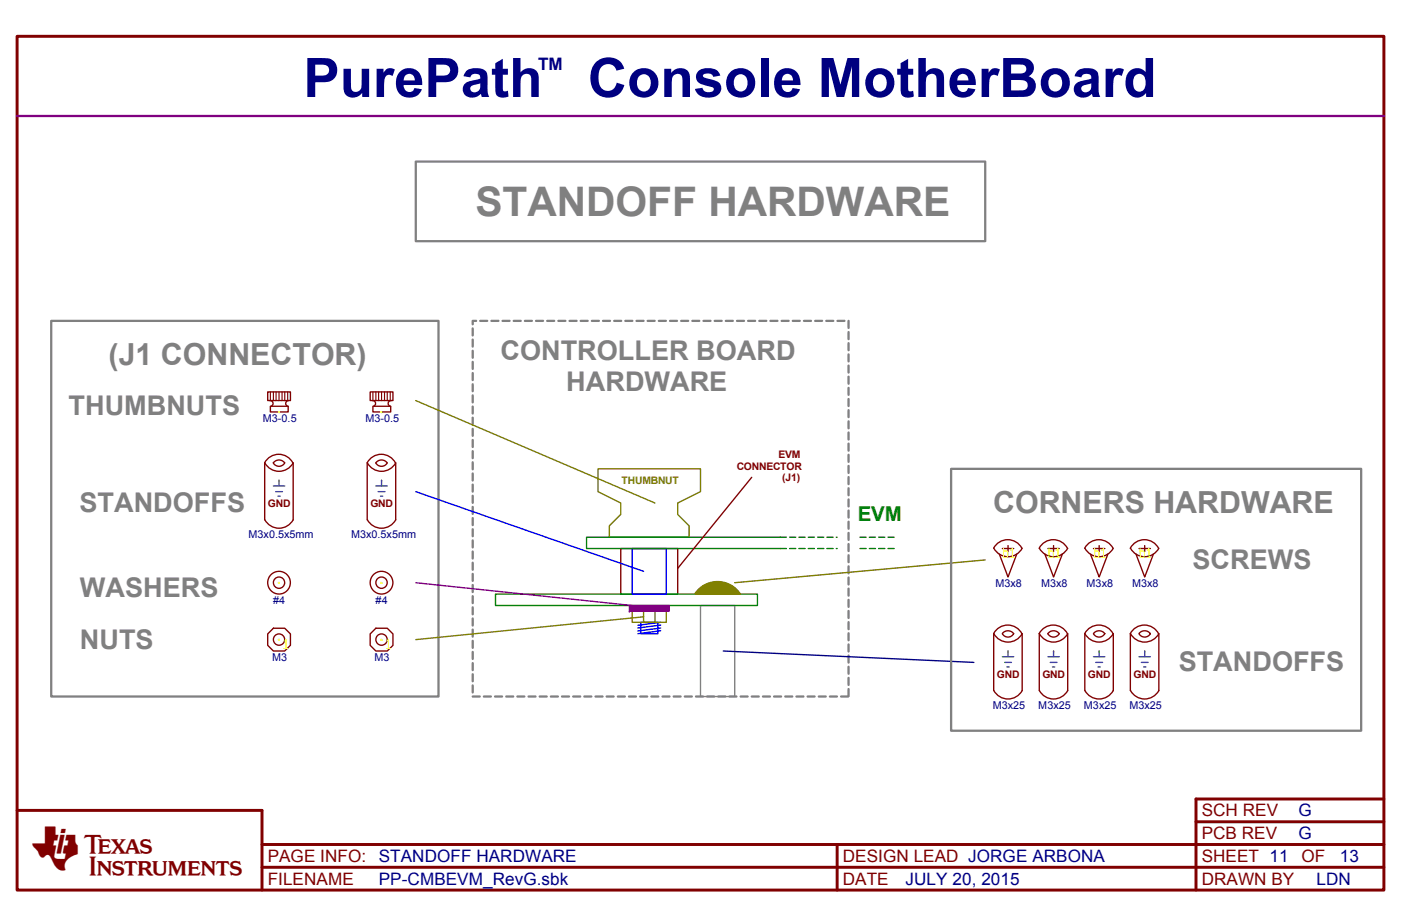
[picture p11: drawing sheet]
<svg xmlns="http://www.w3.org/2000/svg" width="432mm" height="279mm" viewBox="0 0 432 279" stroke-linecap="round" stroke-linejoin="round" font-family="sans-serif">
<g fill="#f00">
<circle cx="338.8" cy="200.8" r=".21"/>
<circle cx="324.7" cy="200.8" r=".21"/>
<circle cx="310.7" cy="200.8" r=".21"/>
<circle cx="86" cy="148.1" r=".21"/>
<circle cx="117.6" cy="148.1" r=".21"/>
<circle cx="352.8" cy="200.8" r=".21"/>
</g>
<path d="M5.3 11.2h421.2v263.3h-421.2zM5.3 249.9h75.5v24.6M368.6 253.4h57.9M426.5 246.4h-57.9v28.1M80.8 267.5h345.7M80.8 260.4h345.7M258 260.4v14.1" fill="none" stroke="#800000" stroke-width=".91"/>
<g fill="none" stroke="#800000" stroke-width=".42">
<path d="M82.5 120.9h7v2.6h-7zM83.2 123.5a.9 .9 0 0 1 .9 .8 .9 .9 0 0 1-.6 1M83.3 125.3h5.5v1.7h-5.5zM89 123.5a.91 .91 0 0 0-.9 .8 .91 .91 0 0 0 .7 1M114.1 120.9h7v2.6h-7zM114.8 123.5a.9 .9 0 0 1 .9 .8 .9 .9 0 0 1-.6 1M114.9 125.3h5.5v1.7h-5.5zM120.6 123.5a.91 .91 0 0 0-1 .8 .91 .91 0 0 0 .8 1M81.6 142.7a4.9 4.9 0 0 1 8.7 .1M81.6 142.8v17.5M81.6 142.7a5 5 0 0 0 8.8 0v17.6M84.5 142.4a2.17 2.17 0 0 1 3.2 .3 1.97 1.97 0 0 1-3.5 0z"/>
<path d="M113.2 142.7a5 5 0 0 0 8.8 0v17.6M116.1 142.4a2.19 2.19 0 0 1 3.2 .3 1.99 1.99 0 0 1-3.5 0zM121.9 142.8a4.9 4.9 0 0 0-8.7-.1v17.6M231.7 147.2l-22.8 28.1M81.6 160.3a5 5 0 0 0 8.8 0M113.2 160.3a5 5 0 0 0 8.8 0M191.3 169.2h17.6v14h-17.6zM306.2 169.1a4.9 4.9 0 0 1 8.8 0M306.3 169.1a5 5 0 0 0 8.7 0M308 170.9l2.7 7 2.7-7M308.9 169.2h3.5M310.7 168.3v1.8"/>
<path d="M322.1 170.9l2.6 7 2.7-7M323 169.2h3.5M324.7 168.3v1.8M329.1 169.1a5 5 0 0 1-8.8 0 4.9 4.9 0 0 1 8.7 0M334.3 169.1a4.9 4.9 0 0 1 8.7 0M334.4 169.1a5 5 0 0 0 8.7 0M336.1 170.9l2.7 7 2.6-7M337 169.2h3.5M338.8 168.3v1.8M348.4 169.1a4.9 4.9 0 0 1 8.7 0M348.4 169.1a5 5 0 0 0 8.8 0M350.1 170.9l2.7 7 2.7-7"/>
<path d="M351 169.2h3.6M352.8 168.3v1.8M84.3 193.7h3.5l1.7 1.8v3.5l-1.7 1.8h-3.5l-1.8-1.8v-3.5zM115.8 193.7h3.6l1.7 1.8v3.5l-1.7 1.8h-3.6l-1.7-1.8v-3.5zM306.2 195.4a4.9 4.9 0 0 1 8.8 0M306.3 195.4a5 5 0 0 0 8.7 0v17.6a5 5 0 0 1-8.7-.1zM309.2 195.1a2.19 2.19 0 0 1 3.2 .3 1.99 1.99 0 0 1-3.5 0zM320.3 195.4a4.9 4.9 0 0 1 8.7 0M320.3 195.4a5 5 0 0 0 8.8 0v17.6a5 5 0 0 1-8.8-.1zM323.2 195.1a2.17 2.17 0 0 1 3.3 .3 1.97 1.97 0 0 1-3.5 0zM334.4 195.4a5 5 0 0 0 8.7 0v17.6a5 5 0 0 1-8.7-.1M337.3 195.1a2.19 2.19 0 0 1 3.2 .3 1.99 1.99 0 0 1-3.5 0z"/>
<path d="M343 195.4a4.9 4.9 0 0 0-8.7 0v17.6M348.4 195.4a5 5 0 0 0 8.8 0v17.6a5 5 0 0 1-8.8-.1M354.5 195.4a2.18 2.18 0 0 0-3.5 0 2 2 0 0 0 3.6 0M357.1 195.4a4.9 4.9 0 0 0-8.7 0v17.6"/>
<circle cx="86" cy="179.7" r="1.74"/>
<circle cx="86" cy="179.7" r="3.5"/>
<circle cx="117.6" cy="179.7" r="1.75"/>
<circle cx="117.6" cy="179.7" r="3.5"/>
<circle cx="86" cy="197.2" r="1.74"/>
<circle cx="117.6" cy="197.2" r="1.75"/>
</g>
<g fill="none" stroke="#008080" stroke-width=".42">
<path d="M84.3 149.9h1.7M85 151.6h2.1M85.7 153h.7M86 148.1v1.8h1.8M115.8 149.9h1.8M116.5 151.6h2.2M117.3 153h.7M117.6 148.1v1.8h1.8M308.9 202.5h1.8M309.6 204.3h2.1M310.3 205.7h.7M310.7 200.8v1.7h1.7"/>
<path d="M323 202.5h1.7M323.7 204.3h2.1M324.4 205.7h.7M324.7 200.8v1.7h1.8M337 202.5h1.8M337.7 204.3h2.1M338.4 205.7h.7M338.8 200.8v1.7h1.7M351 202.5h1.8M351.8 204.3h2.1M352.5 205.7h.7M352.8 200.8v1.7h1.8"/>
</g>
<g fill="none" stroke="#ff0" stroke-width=".31">
<path d="M85.8 126.9l.1 .4-.1-.3M86 127l.1 .3M117.4 126.9l.1 .4-.1-.3M117.6 127l.2 .3M85.8 179.6l.1 .3-.1-.2M86 179.6l.1 .3M117.4 179.6l.1 .3-.1-.2M117.6 179.6l.2 .3M309.3 169.1v2.8h1l.3-.4v-1.2l-.3-.4h-1M311.5 169.7l.5-.6v2.8h-.5h1.2M323.3 169.1v2.8h1l.4-.4v-1.2l-.4-.4h-1M325.5 169.7l.6-.6v2.8h-.6h1.2"/>
<path d="M337.4 169.1v2.8h.9l.4-.4v-1.2l-.4-.4h-.9M339.5 169.7l.6-.6v2.8h-.6h1.2M351.4 169.1v2.8h1l.3-.4v-1.2l-.3-.4h-1M353.6 169.7l.5-.6v2.8h-.5h1.2M85.8 197.1l.1 .4-.1-.2M86 197.2l.1 .3M87.5 197.8l.6-.6v2.8h-.6h1.3M117.4 197.1l.1 .4-.1-.2M117.6 197.2l.2 .3M119.1 197.8l.6-.6v2.8h-.6h1.2"/>
</g>
<g fill="none" stroke="#800000" stroke-width=".35">
<path d="M83.3 120.9v2.6M84.3 120.9v2.6M85.1 120.9v2.6M86 120.9v2.6M86.9 120.9v2.6M87.8 120.9v2.6M88.7 120.9v2.6M114.9 120.9v2.6M115.8 120.9v2.6M116.7 120.9v2.6M117.6 120.9v2.6M118.5 120.9v2.6"/>
<path d="M119.4 120.9v2.6M120.3 120.9v2.6"/>
</g>
<path d="M215.9 186.7h10.5v28.1h-10.5z" fill="none" stroke="#808080" stroke-width=".42"/>
<path d="M128.1 123.5l73.8 31.6M184.3 144.6h31.6v7l-7 3.5v3.5l3.5 3.6v3.5h-24.6v-3.5l3.5-3.6v-3.5l-7-3.5zM303.7 172.7l-77.3 7M194.8 188.4h10.6v3.5h-10.6zM198.4 190.2l-70.3 7.1M198.4 188.4h3.5v3.5h-3.5z" fill="none" stroke="#808000" stroke-width=".42"/>
<g fill="none" stroke="#008000" stroke-width=".42">
<path d="M242.4 165.7h-61.6v3.5h61.6M243.4 169.2h1.9M243.4 165.7h1.9M246.2 169.2h1.9M246.2 165.7h1.9M249.1 169.2h1.9M249.1 165.7h1.9M252 169.2h1.9M252 165.7h1.9M254.9 169.2h1.9M254.9 165.7h1.9M257.7 169.2h.3"/>
<path d="M257.7 165.7h.3M265 165.7h2M265 169.2h2M267.9 165.7h1.9M267.9 169.2h1.9M270.8 165.7h1.9M270.8 169.2h1.9M273.7 165.7h1.9M273.7 169.2h1.9M152.7 183.2h80.7v3.5h-80.7z"/>
</g>
<path d="M128.1 151.6l70.3 24.6M194.8 169.2h10.6v14h-10.6zM197.5 191.9h5.3v3.5h-5.3zM203.6 191.9l-7 .9M203.6 192.8l-7 .9M203.6 193.7l-7 .9M203.6 194.5l-7 .9" fill="none" stroke="#00f" stroke-width=".42"/>
<path d="M215.3 181.7a8.4 8.4 0 0 1 12.9 1.5h-14.1z" fill-rule="evenodd" fill="#808000" stroke="#808000" stroke-width=".42"/>
<path d="M194 186.7v1.8h12.3v-1.8z" fill-rule="evenodd" fill="#800080" stroke="#800080" stroke-width=".42"/>
<path d="M5.3 35.8h421.2" fill="none" stroke="#800080" stroke-width=".7"/>
<g fill="none" stroke="#808080" stroke-width=".7">
<path d="M128.1 49.8h175.6v24.6h-175.6zM15.8 99h119.3v115.8h-119.3zM146.7 99h-1v1M148 99h2.2M151.4 99h2.2M154.9 99h2.2M158.3 99h2.2M161.8 99h2.1M165.2 99h2.2M168.7 99h2.1M172.1 99h2.2M175.5 99h2.2"/>
<path d="M179 99h2.1M182.4 99h2.2M185.8 99h2.2M189.3 99h2.2M192.7 99h2.2M196.2 99h2.2M199.6 99h2.2M203.1 99h2.1M206.5 99h2.2M209.9 99h2.2M213.4 99h2.1M216.8 99h2.2"/>
<path d="M220.3 99h2.1M223.7 99h2.2M227.1 99h2.2M230.6 99h2.1M234 99h2.2M237.4 99h2.2M240.9 99h2.2M244.3 99h2.2M247.8 99h2.2M251.2 99h2.2M254.7 99h2.1M258.1 99h2.2"/>
<path d="M261.5 99v2.1M145.7 101.3v2.2M145.7 104.7v2.2M145.7 108.2v2.1M145.7 111.6v2.2M145.7 115v2.2M145.7 118.5v2.2M261.5 102.4v2.2M261.5 105.8v2.2M261.5 109.3v2.2M261.5 112.7v2.2M261.5 116.2v2.1"/>
<path d="M261.5 119.6v2.2M145.7 121.9v2.2M145.7 125.4v2.1M145.7 128.8v2.2M145.7 132.2v2.2M145.7 135.7v2.2M145.7 139.1v2.2M261.5 123v2.2M261.5 126.5v2.2M261.5 129.9v2.2M261.5 133.4v2.2M261.5 136.8v2.2"/>
<path d="M145.7 142.6v2.1M145.7 146v2.2M145.7 149.4v2.2M145.7 152.9v2.2M145.7 156.3v2.2M145.7 159.8v2.1M261.5 140.3v2.1M261.5 143.7v2.2M261.5 147.1v2.2M261.5 150.6v2.1M261.5 154v2.2M261.5 157.4v2.2"/>
<path d="M293.1 144.6h126.4v80.7h-126.4zM145.7 163.2v2.2M145.7 166.6v2.2M145.7 170.1v2.2M145.7 173.5v2.2M145.7 177v2.1M261.5 160.9v2.2M261.5 164.3v2.2M261.5 167.8v2.1M261.5 171.2v2.2M261.5 174.6v2.2M261.5 178.1v2.2"/>
<path d="M145.7 180.4v2.2M145.7 183.9v2.1M145.7 187.3v2.2M145.7 190.7v2.2M145.7 194.2v2.1M145.7 197.6v2.2M261.5 181.5v2.2M261.5 185v2.2M261.5 188.4v2.2M261.5 191.9v2.1M261.5 195.3v2.2M261.5 198.7v2.2"/>
<path d="M145.7 214.8h2.2M145.7 201v2.2M145.7 204.5v2.2M145.7 207.9v2.2M145.7 211.4v2.2M149.1 214.8h2.2M152.6 214.8h2.1M156 214.8h2.2M159.4 214.8h2.2M162.9 214.8h2.2M166.3 214.8h2.2M169.8 214.8h2.2"/>
<path d="M173.2 214.8h2.2M176.7 214.8h2.1M180.1 214.8h2.2M183.5 214.8h2.2M187 214.8h2.1M190.4 214.8h2.2M193.8 214.8h2.2M197.3 214.8h2.2M200.7 214.8h2.2M204.2 214.8h2.2M207.6 214.8h2.2M211.1 214.8h2.1"/>
<path d="M214.5 214.8h2.2M217.9 214.8h2.2M221.4 214.8h2.2M224.8 214.8h2.2M228.3 214.8h2.1M231.7 214.8h2.2M235.1 214.8h2.2M238.6 214.8h2.1M242 214.8h2.2M245.5 214.8h2.1M248.9 214.8h2.2M252.3 214.8h2.2"/>
<path d="M255.8 214.8h2.2M259.2 214.8h2.2M261.5 202.2v2.1M261.5 205.6v2.2M261.5 209v2.2M261.5 212.5v2.2"/>
</g>
<path d="M128.1 179.7l66.7 7" fill="none" stroke="#800080" stroke-width=".42"/>
<path d="M222.9 200.8l77.3 3.5" fill="none" stroke="#000080" stroke-width=".42"/>
<g font-size="16.8" fill="#000080">
<text x="93.5" y="29.9">PurePath</text>
<text x="181.2" y="29.9">Console MotherBoard</text>
</g>
<text font-size="12.8" fill="#800000" x="10" y="267.1">TI</text>
<text font-size="12.6" fill="#808080" x="146.5" y="66.5">STANDOFF HARDWARE</text>
<g font-size="9.4" fill="#808080">
<text x="33.5" y="112.5">(J1 CONNECTOR)</text>
<text x="306.1" y="158.1">CORNERS HARDWARE</text>
</g>
<g font-size="8.4" fill="#808080">
<text x="154.3" y="110.9">CONTROLLER BOARD</text>
<text x="174.5" y="120.6">HARDWARE</text>
<text x="21.1" y="128.1">THUMBNUTS</text>
<text x="24.5" y="157.9">STANDOFFS</text>
<text x="367.6" y="175.5">SCREWS</text>
<text x="24.6" y="184.2">WASHERS</text>
<text x="24.6" y="200">NUTS</text>
<text x="363.3" y="207.1">STANDOFFS</text>
</g>
<text font-size="6.3" fill="#008000" x="264.4" y="160.8">EVM</text>
<g font-size="5.3" fill="#000080">
<text x="165.9" y="21.6">TM</text>
<text x="400.2" y="251.7">G</text>
<text x="400.2" y="258.7">G</text>
<text x="116.8" y="265.8">STANDOFF HARDWARE</text>
<text x="413" y="265.8">13</text>
<text x="116.8" y="272.8">PP-CMBEVM_RevG.sbk</text>
<text x="279.1" y="272.8">JULY 20, 2015</text>
<text x="405.7" y="272.8">LDN</text>
</g>
<g font-size="5.3" fill="#800000">
<text x="370.4" y="251.7">SCH REV</text>
<text x="370.4" y="258.7">PCB REV</text>
<text x="82.5" y="265.8">PAGE INFO:</text>
<text x="259.8" y="265.8">DESIGN LEAD JORGE ARBONA</text>
<text x="370.4" y="265.8">SHEET 11</text>
<text x="401.1" y="265.8">OF</text>
<text x="82.5" y="272.8">FILENAME</text>
<text x="259.8" y="272.8">DATE</text>
<text x="370.4" y="272.8">DRAWN BY</text>
</g>
<g font-size="3.3" fill="#000080">
<text x="81" y="130.2">M3-0.5</text>
<text x="112.6" y="130.2">M3-0.5</text>
<text x="76.6" y="166">M3x0.5x5mm</text>
<text x="108.2" y="166">M3x0.5x5mm</text>
<text x="306.8" y="181">M3x8</text>
<text x="320.9" y="181">M3x8</text>
<text x="334.9" y="181">M3x8</text>
<text x="349" y="181">M3x8</text>
<text x="84.2" y="186.4">#4</text>
<text x="115.8" y="186.4">#4</text>
<text x="83.8" y="203.8">M3</text>
<text x="115.4" y="203.8">M3</text>
<text x="306" y="218.7">M3x25</text>
<text x="320" y="218.7">M3x25</text>
<text x="334.1" y="218.7">M3x25</text>
<text x="348.1" y="218.7">M3x25</text>
</g>
<g font-size="3.2" fill="#800000">
<text x="239.9" y="141.2">EVM</text>
<text x="227.1" y="144.8">CONNECTOR</text>
<text x="241.1" y="148.5">(J1)</text>
<text x="82.6" y="156.4">GND</text>
<text x="114.2" y="156.4">GND</text>
<text x="307.3" y="209">GND</text>
<text x="321.3" y="209">GND</text>
<text x="335.3" y="209">GND</text>
<text x="349.4" y="209">GND</text>
</g>
<text font-size="3.2" fill="#808000" x="191.6" y="149.2">THUMBNUT</text>
</svg>
